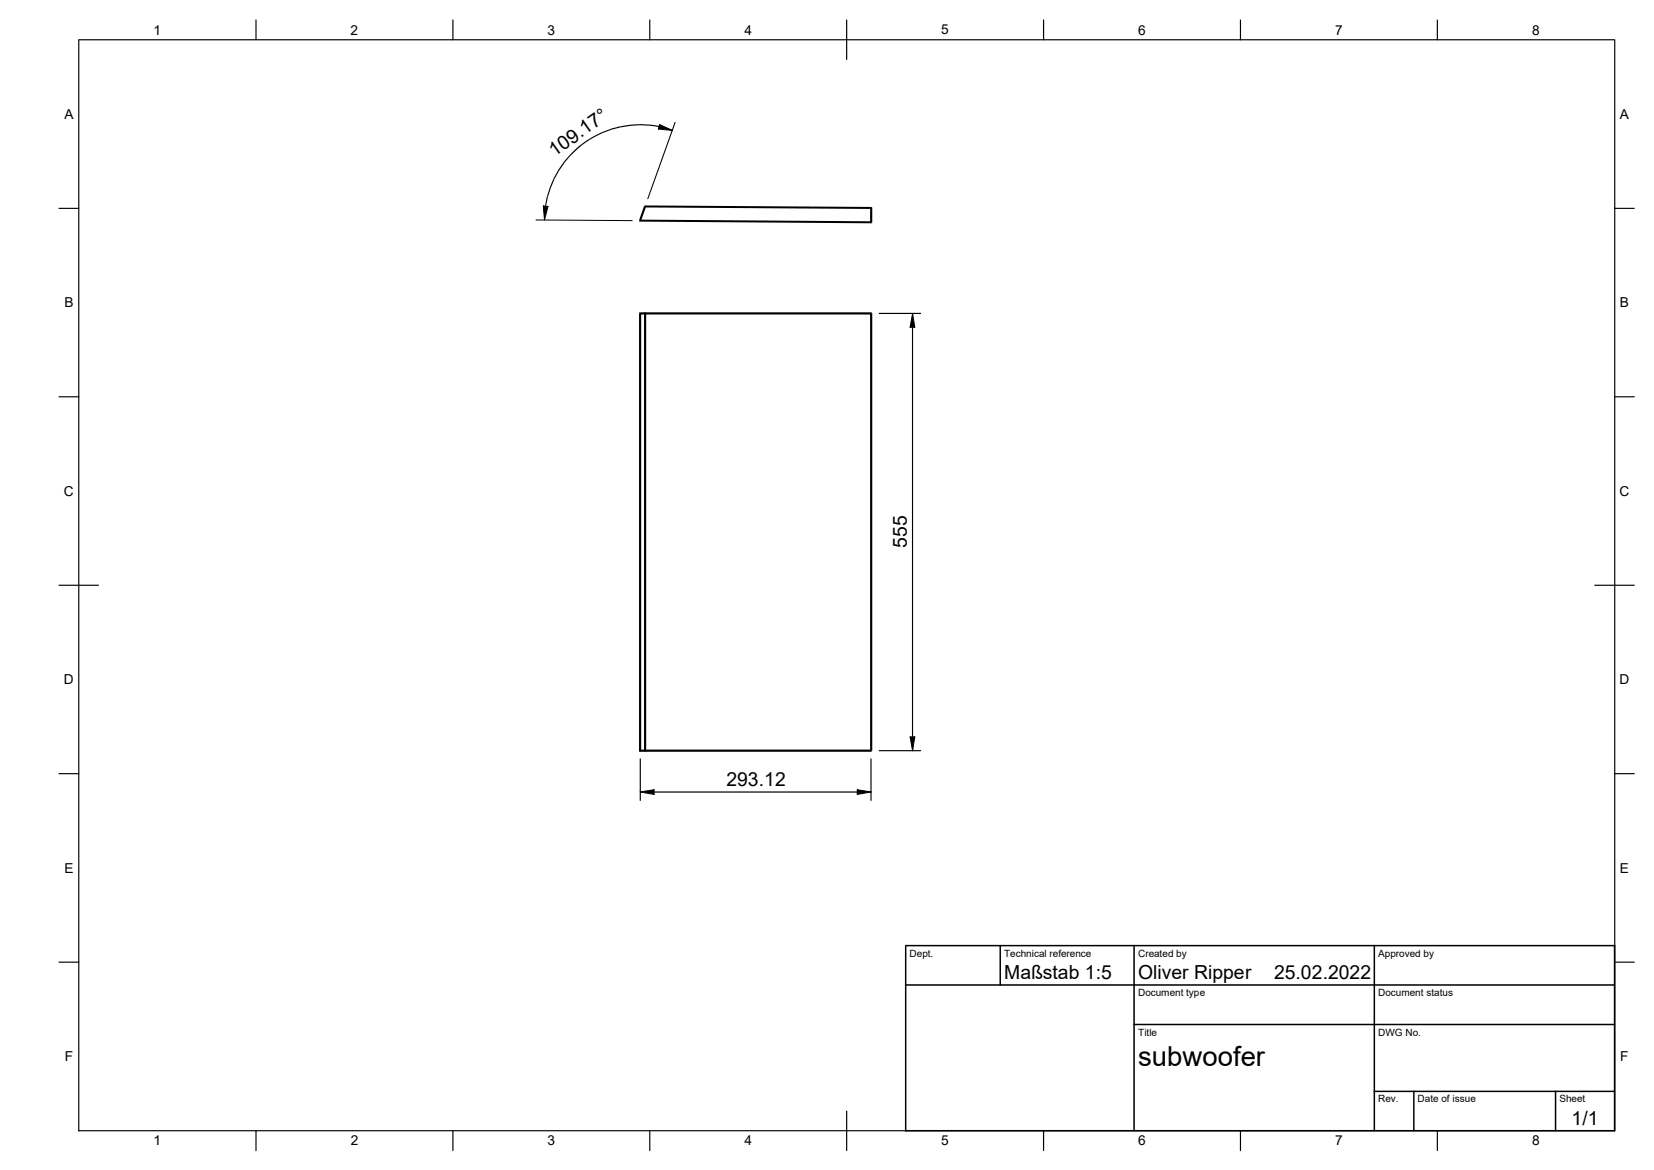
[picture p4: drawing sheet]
<svg xmlns="http://www.w3.org/2000/svg" width="420mm" height="297mm" viewBox="0 0 420 297" stroke-linecap="round" stroke-linejoin="round" font-family="sans-serif">
<g fill="#000">
<path d="M144.8 39.2l.1 .1zM146.6 37.5l.1 .1zM148.5 35.9l.1 .2zM149.6 35.3v.1zM152.9 33.5v.2zM155.2 32.6v.2zM157.5 32l.1 .2zM160 31.7v.1zM164.9 31.6v.1zM166.1 31.7v.2zM167.5 31.6l3.2 1.5-3.5-.4zM138.9 49.9h.1z"/>
<path d="M137.9 52.3l1.2 .1-.8 3.4zM139.6 47.5h.1zM140.6 45.2l.1 .1zM143.2 41.1h.1zM231.7 79.5l.6 3.6h-1.2zM231.1 187.1h1.2l-.6 3.4zM162.6 201l3.5-.6v1.2zM217.7 200.4l3.5 .6-3.5 .6z"/>
<path d="M19.9 10.1h.3v277l-.2 .1z" fill-rule="evenodd"/>
<path d="M19.9 9.9l.1 .2z" fill-rule="evenodd"/>
<path d="M64.9 5l.3 .1v5l-.2 .1z" fill-rule="evenodd"/>
<path d="M114.9 5l.2 .1v5l-.1 .1z" fill-rule="evenodd"/>
<path d="M164.8 5l.3 .1v5l-.1 .1z" fill-rule="evenodd"/>
<path d="M214.8 5l.3 .1v10l-.1 .1z" fill-rule="evenodd"/>
<path d="M264.8 5l.3 .1v5l-.1 .1z" fill-rule="evenodd"/>
<path d="M314.8 5l.3 .1v5l-.1 .1z" fill-rule="evenodd"/>
<path d="M364.8 5l.3 .1v5l-.1 .1z" fill-rule="evenodd"/>
<path d="M410 9.9l.2 .2z" fill-rule="evenodd"/>
<path d="M20 9.9h390v.3h-390z" fill-rule="evenodd"/>
<path d="M144.8 39.2l.2 .2-1.6 1.8-.2-.1z" fill-rule="evenodd"/>
<path d="M144.8 39.2l1.8-1.7 .1 .1 .1 .1-1.8 1.7z" fill-rule="evenodd"/>
<path d="M146.6 37.5l.9-.8 .2 .2-.9 .8z" fill-rule="evenodd"/>
<path d="M147.5 36.7l1-.8 .2 .3-1 .7z" fill-rule="evenodd"/>
<path d="M148.5 35.9l1.1-.6 .1 .2-1 .7z" fill-rule="evenodd"/>
<path d="M150.7 34.6v.2z" fill-rule="evenodd"/>
<path d="M149.6 35.3l1.1-.7 .1 .3-1.1 .6z" fill-rule="evenodd"/>
<path d="M150.7 34.6l2.2-1.1 .1 .3-2.2 1.1z" fill-rule="evenodd"/>
<path d="M152.9 33.5l2.3-.8 .1 .2-2.3 .9z" fill-rule="evenodd"/>
<path d="M155.2 32.6l2.3-.6 .1 .3-2.4 .6z" fill-rule="evenodd"/>
<path d="M157.6 32l2.4-.3v.3l-2.4 .3z" fill-rule="evenodd"/>
<path d="M162.4 31.5v.2z" fill-rule="evenodd"/>
<path d="M160 31.7l2.4-.2v.3l-2.4 .2z" fill-rule="evenodd"/>
<path d="M162.4 31.5l2.5 .1v.3l-2.5-.1z" fill-rule="evenodd"/>
<path d="M164.9 31.6l1.2 .1v.3l-1.2-.1z" fill-rule="evenodd"/>
<path d="M166.2 31.7l1.3 .4-.2 .2-1.2-.3z" fill-rule="evenodd"/>
<path d="M14.9 52.7l5.3 .2-.2 .1h-5z" fill-rule="evenodd"/>
<path d="M138.9 49.9h.2l-.6 2.6-.2-.2z" fill-rule="evenodd"/>
<path d="M139.6 47.5l.3 .1-.8 2.4-.2-.1z" fill-rule="evenodd"/>
<path d="M140.6 45.3h.2l-.9 2.3-.3-.1z" fill-rule="evenodd"/>
<path d="M141.8 43.1l.1 .1z" fill-rule="evenodd"/>
<path d="M141.8 43.1l.2 .1-1.2 2.2-.2-.2z" fill-rule="evenodd"/>
<path d="M143.2 41.1l.2 .1-1.4 2.1-.2-.2z" fill-rule="evenodd"/>
<path d="M136 55.8l24.6 .1v.2l-24.5-.1z" fill-rule="evenodd"/>
<path d="M162.3 55.9l.2 .1v.3l-.2-.2z" fill-rule="evenodd"/>
<path d="M162.5 55.8l58.7 .4v.5l-58.7-.4z" fill-rule="evenodd"/>
<path d="M163.7 52.2l.1 .2-.3-.1z" fill-rule="evenodd"/>
<path d="M163.5 52.3l.5 .2-1.2 3.6-.5-.2z" fill-rule="evenodd"/>
<path d="M171.3 31l.3 .1-7.1 19.5-.2-.2z" fill-rule="evenodd"/>
<path d="M221.2 52.5l.3 .3h-.3z" fill-rule="evenodd"/>
<path d="M163.8 52.2l57.4 .3v.5l-57.4-.3z" fill-rule="evenodd"/>
<path d="M221.2 56.4h.3l-.3 .3z" fill-rule="evenodd"/>
<path d="M220.9 52.8h.6v3.6h-.6z" fill-rule="evenodd"/>
<path d="M409.9 52.7l5.2 .2-.1 .1h-5z" fill-rule="evenodd"/>
<path d="M162.4 79.3l.1 .2h-.2z" fill-rule="evenodd"/>
<path d="M162.5 79.3h1.5l.1 .2-.3 .3h-1.3z" fill-rule="evenodd"/>
<path d="M163.7 79.3l.1 .2h-.3z" fill-rule="evenodd"/>
<path d="M163.5 79.5h.6v111h-.6z" fill-rule="evenodd"/>
<path d="M221.2 79.3l.3 .2h-.3z" fill-rule="evenodd"/>
<path d="M163.8 79.3h57.4v.5h-57.4z" fill-rule="evenodd"/>
<path d="M223.2 79.4l10.7 .1-.1 .2h-10.5z" fill-rule="evenodd"/>
<path d="M14.9 100.6l5.3 .1-.2 .2h-5z" fill-rule="evenodd"/>
<path d="M409.9 100.6l5.2 .1-.1 .2h-5z" fill-rule="evenodd"/>
<path d="M14.9 148.4l10.2 .1-.1 .2h-10z" fill-rule="evenodd"/>
<path d="M404.9 148.4l10.2 .1-.1 .2h-10z" fill-rule="evenodd"/>
<path d="M14.9 196.3l5.3 .1-.2 .2h-5z" fill-rule="evenodd"/>
<path d="M162.4 192.6l.3 .1v10.5l-.1 .1z" fill-rule="evenodd"/>
<path d="M162.3 190.4l1.6-.1 .2 .2-.3 .3h-1.3l-.2-.1z" fill-rule="evenodd"/>
<path d="M162.3 79.5h.5v111l-.3 .3-.2-.1z" fill-rule="evenodd"/>
<path d="M163.5 190.5h.3v.3z" fill-rule="evenodd"/>
<path d="M163.8 190.3h57.4v.5h-57.4z" fill-rule="evenodd"/>
<path d="M221 192.6l.3 .1v10.5l-.2 .1z" fill-rule="evenodd"/>
<path d="M221.2 190.5h.3l-.3 .3z" fill-rule="evenodd"/>
<path d="M220.9 79.5h.6v111h-.6z" fill-rule="evenodd"/>
<path d="M223.2 190.4l10.7 .1-.1 .2h-10.5z" fill-rule="evenodd"/>
<path d="M231.6 82.9l.3 .2v104l-.2 .1z" fill-rule="evenodd"/>
<path d="M409.9 196.3l5.2 .1-.1 .2h-5z" fill-rule="evenodd"/>
<path d="M165.9 200.9l51.9 .1-.1 .2h-51.7z" fill-rule="evenodd"/>
<path d="M230 239.9h180.1l.1 .1-.2 .2h-180z" fill-rule="evenodd"/>
<path d="M14.9 244.1l5.3 .1-.2 .2h-5z" fill-rule="evenodd"/>
<path d="M229.8 239.9h.2v.1z" fill-rule="evenodd"/>
<path d="M229.8 240h.4v47.1l-.2 .2-.2-.2z" fill-rule="evenodd"/>
<path d="M229.9 249.9h180.1l.2 .1-.2 .2h-180l-.2-.1z" fill-rule="evenodd"/>
<path d="M253.8 239.9h.2l.2 .1v10l-.2 .2-.2-.1z" fill-rule="evenodd"/>
<path d="M409.9 244.1l5.2 .1-.1 .2h-5z" fill-rule="evenodd"/>
<path d="M287.9 259.9h122.1l.2 .2-.2 .2h-122l-.2-.2z" fill-rule="evenodd"/>
<path d="M348.9 276.9h61.1l.2 .1-.2 .2h-61l-.2-.1z" fill-rule="evenodd"/>
<path d="M19.9 286.9h390.1l.1 .1-.1 .2h-390z" fill-rule="evenodd"/>
<path d="M64.9 286.9l.3 .1v5.1l-.2 .1z" fill-rule="evenodd"/>
<path d="M114.9 286.9l.2 .1v5.1l-.1 .1z" fill-rule="evenodd"/>
<path d="M164.8 286.9l.3 .1v5.1l-.1 .1z" fill-rule="evenodd"/>
<path d="M214.8 282l.3 .1v10l-.1 .1z" fill-rule="evenodd"/>
<path d="M229.9 286.9h180.1l.2 .1-.2 .2h-180l-.2-.1z" fill-rule="evenodd"/>
<path d="M264.8 286.9l.3 .1v5.1l-.1 .1z" fill-rule="evenodd"/>
<path d="M287.9 239.9l.3 .1v47l-.2 .2-.2-.1z" fill-rule="evenodd"/>
<path d="M314.8 286.9l.3 .1v5.1l-.1 .1z" fill-rule="evenodd"/>
<path d="M348.9 239.9l.3 .1v47l-.2 .2-.2-.1z" fill-rule="evenodd"/>
<path d="M358.8 276.9h.3l.1 .1v10l-.2 .2-.2-.1z" fill-rule="evenodd"/>
<path d="M364.8 286.9l.3 .1v5.1l-.1 .1z" fill-rule="evenodd"/>
<path d="M394.8 276.9h.3l.1 .1v10l-.2 .2-.2-.1z" fill-rule="evenodd"/>
<path d="M409.9 10.1h.3v277l-.2 .1z" fill-rule="evenodd"/>
<path d="M409.9 239.9l.3 .1v47l-.2 .2-.2-.1z" fill-rule="evenodd"/>
</g>
<path d="M167.5 31.6l3.2 1.5-3.5-.3zM138 52.3l1.1 .1-.8 3.4zM231.7 79.6l.6 3.5h-1.2zM231.1 187.1h1.2l-.6 3.5zM162.6 201l3.5-.5v1.2zM217.7 200.5l3.5 .5-3.5 .7z" fill="none" stroke="#000" stroke-width=".25"/>
<text font-size="7" x="289" y="270.6">subwoofer</text>
<g font-size="4.9">
<text x="140.8" y="39.8" transform="rotate(-35 140.8 39.8)">109.17°</text>
<text x="230.3" y="139.1" transform="rotate(-90 230.3 139.1)">555</text>
<text x="184.4" y="199.6">293.12</text>
<text x="255" y="248.6">Maßstab 1:5</text>
<text x="289" y="248.6">Oliver Ripper</text>
<text x="323.5" y="248.6">25.02.2022</text>
<text x="399.1" y="285.7">1/1</text>
</g>
<g font-size="3.5">
<text x="39" y="8.8">1</text>
<text x="89" y="8.8">2</text>
<text x="139" y="8.8">3</text>
<text x="189" y="8.8">4</text>
<text x="239" y="8.7">5</text>
<text x="289" y="8.8">6</text>
<text x="339" y="8.8">7</text>
<text x="389" y="8.8">8</text>
<text x="16.3" y="30.2">A</text>
<text x="411.3" y="30.2">A</text>
<text x="16.3" y="78">B</text>
<text x="411.3" y="78">B</text>
<text x="16.2" y="125.9">C</text>
<text x="411.2" y="125.9">C</text>
<text x="16.2" y="173.7">D</text>
<text x="411.2" y="173.7">D</text>
<text x="16.3" y="221.5">E</text>
<text x="411.3" y="221.5">E</text>
<text x="16.4" y="269.3">F</text>
<text x="411.4" y="269.3">F</text>
<text x="39" y="290.7">1</text>
<text x="89" y="290.7">2</text>
<text x="139" y="290.7">3</text>
<text x="189" y="290.7">4</text>
<text x="239" y="290.7">5</text>
<text x="289" y="290.7">6</text>
<text x="339" y="290.7">7</text>
<text x="389" y="290.7">8</text>
</g>
<g font-size="2.5">
<text x="231" y="242.9">Dept.</text>
<text x="255" y="242.9">Technical reference</text>
<text x="289" y="242.9">Created by</text>
<text x="350" y="242.9">Approved by</text>
<text x="289" y="252.9">Document type</text>
<text x="350" y="252.9">Document status</text>
<text x="289" y="262.9">Title</text>
<text x="350" y="262.9">DWG No.</text>
<text x="350" y="279.9">Rev.</text>
<text x="360" y="279.9">Date of issue</text>
<text x="396" y="279.9">Sheet</text>
</g>
</svg>
